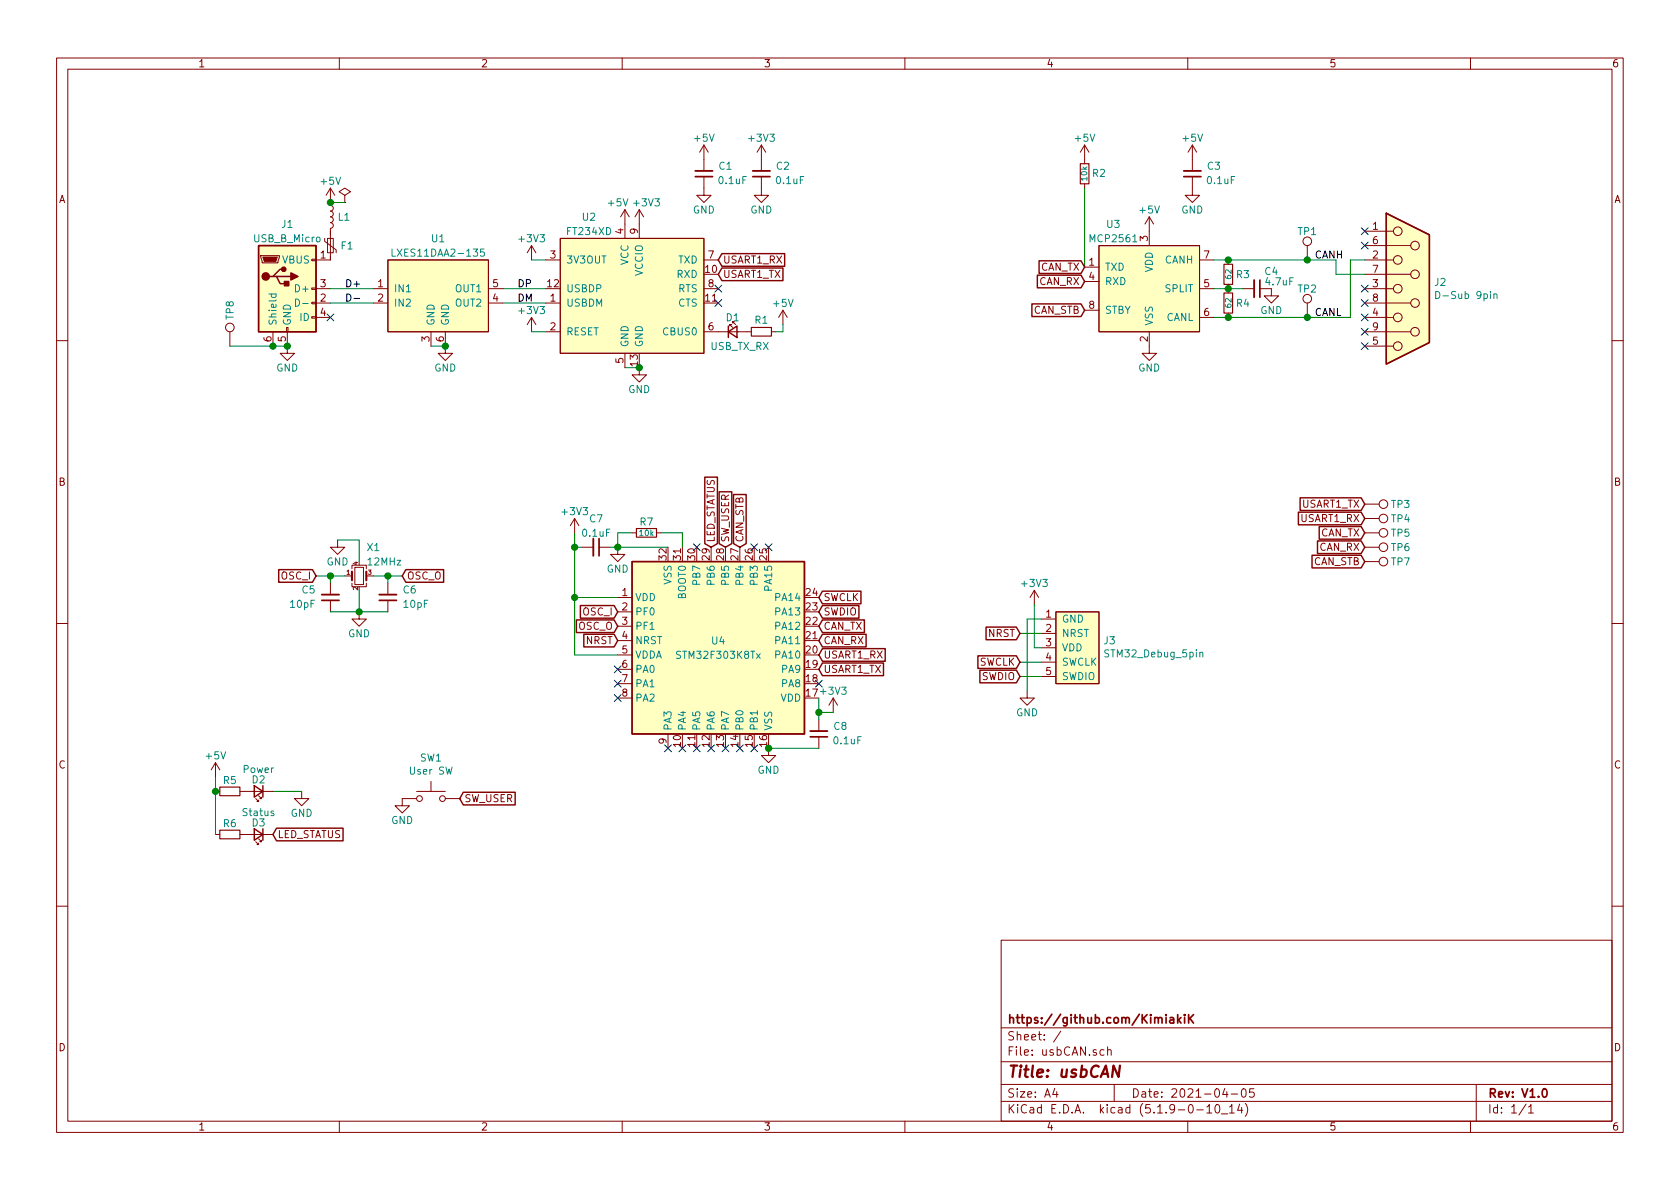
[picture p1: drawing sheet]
EESchema Schematic File Version 4
EELAYER 30 0
EELAYER END
$Descr A4 11693 8268
encoding utf-8
Sheet 1 1
Title "usbCAN"
Date "2021-04-05"
Rev "V1.0"
Comp "https://github.com/KimiakiK"
Comment1 ""
Comment2 ""
Comment3 ""
Comment4 ""
$EndDescr
$Comp
L Device:R_Small R3
U 1 1
P 8550 1900
F 0 "R3" H 8600 1900 50  0000 L CNN
F 1 "62" V 8550 1900 40  0000 C CNN
F 2 "usbCAN:1608Metric" H 8550 1900 50  0001 C CNN
F 3 "~" H 8550 1900 50  0001 C CNN
	1    8550 1900
	1    0    0    -1  
$EndComp
$Comp
L Connector:USB_B_Micro J1
U 1 1
P 2000 2000
F 0 "J1" H 2000 2450 50  0000 C CNN
F 1 "USB_B_Micro" H 2000 2350 50  0000 C CNN
F 2 "usbCAN:ZX62-B-5PA" H 2150 1950 50  0001 C CNN
F 3 "~" H 2150 1950 50  0001 C CNN
	1    2000 2000
	1    0    0    -1  
$EndComp
$Comp
L usbCAN:LXES11DAA2-135 U1
U 1 1
P 3050 2050
F 0 "U1" H 3050 2450 50  0000 C CNN
F 1 "LXES11DAA2-135" H 3050 2350 50  0000 C CNN
F 2 "usbCAN:LXES11D" H 3050 2050 50  0001 C CNN
F 3 "" H 3050 2050 50  0001 C CNN
	1    3050 2050
	1    0    0    -1  
$EndComp
$Comp
L usbCAN:MCP2561 U3
U 1 1
P 8000 2000
F 0 "U3" H 7750 2450 50  0000 C CNN
F 1 "MCP2561" H 7750 2350 50  0000 C CNN
F 2 "usbCAN:DIP-8_W7.62mm_Socket" H 8000 2000 50  0001 C CNN
F 3 "" H 8000 2000 50  0001 C CNN
	1    8000 2000
	1    0    0    -1  
$EndComp
$Comp
L Connector:DB9_Female J2
U 1 1
P 9800 2000
F 0 "J2" H 9980 2046 50  0000 L CNN
F 1 "D-Sub 9pin" H 9980 1955 50  0000 L CNN
F 2 "usbCAN:DSUB-9_Male_Horizontal_P2.77x2.84mm_EdgePinOffset7.70mm_Housed_MountingHolesOffset9.12mm" H 9800 2000 50  0001 C CNN
F 3 " ~" H 9800 2000 50  0001 C CNN
	1    9800 2000
	1    0    0    -1  
$EndComp
$Comp
L Device:L_Small L1
U 1 1
P 2300 1500
F 0 "L1" H 2348 1500 50  0000 L CNN
F 1 "L_Small" H 2348 1455 50  0001 L CNN
F 2 "usbCAN:1608Metric" H 2300 1500 50  0001 C CNN
F 3 "~" H 2300 1500 50  0001 C CNN
	1    2300 1500
	1    0    0    -1  
$EndComp
NoConn ~ 2300 2200
$Comp
L power:GND #PWR01
U 1 1
P 2000 2400
F 0 "#PWR01" H 2000 2150 50  0001 C CNN
F 1 "GND" H 2000 2250 50  0000 C CNN
F 2 "" H 2000 2400 50  0001 C CNN
F 3 "" H 2000 2400 50  0001 C CNN
	1    2000 2400
	1    0    0    -1  
$EndComp
$Comp
L power:+5V #PWR02
U 1 1
P 2300 1400
F 0 "#PWR02" H 2300 1250 50  0001 C CNN
F 1 "+5V" H 2300 1550 50  0000 C CNN
F 2 "" H 2300 1400 50  0001 C CNN
F 3 "" H 2300 1400 50  0001 C CNN
	1    2300 1400
	1    0    0    -1  
$EndComp
Wire Wire Line
	1900 2400 2000 2400
Connection ~ 2000 2400
Wire Wire Line
	2300 2000 2600 2000
Wire Wire Line
	2600 2100 2300 2100
Text Label 2400 2000 0    50   ~ 0
D+
Text Label 2400 2100 0    50   ~ 0
D-
Wire Wire Line
	3000 2400 3100 2400
$Comp
L power:GND #PWR03
U 1 1
P 3100 2400
F 0 "#PWR03" H 3100 2150 50  0001 C CNN
F 1 "GND" H 3100 2250 50  0000 C CNN
F 2 "" H 3100 2400 50  0001 C CNN
F 3 "" H 3100 2400 50  0001 C CNN
	1    3100 2400
	1    0    0    -1  
$EndComp
Connection ~ 3100 2400
Wire Wire Line
	3800 2000 3500 2000
Wire Wire Line
	3500 2100 3800 2100
$Comp
L usbCAN:FT234XD U2
U 1 1
P 4400 2050
F 0 "U2" H 4100 2600 50  0000 C CNN
F 1 "FT234XD" H 4100 2500 50  0000 C CNN
F 2 "usbCAN:DFN-12-1EP_3x3mm_P0.45mm_EP1.66x2.38mm" H 4400 2050 50  0001 C CNN
F 3 "" H 4400 2050 50  0001 C CNN
	1    4400 2050
	1    0    0    -1  
$EndComp
Text Label 3600 2000 0    50   ~ 0
DP
Text Label 3600 2100 0    50   ~ 0
DM
Wire Wire Line
	4350 2550 4450 2550
$Comp
L power:GND #PWR08
U 1 1
P 4450 2550
F 0 "#PWR08" H 4450 2300 50  0001 C CNN
F 1 "GND" H 4450 2400 50  0000 C CNN
F 2 "" H 4450 2550 50  0001 C CNN
F 3 "" H 4450 2550 50  0001 C CNN
	1    4450 2550
	1    0    0    -1  
$EndComp
Connection ~ 4450 2550
$Comp
L power:+5V #PWR06
U 1 1
P 4350 1550
F 0 "#PWR06" H 4350 1400 50  0001 C CNN
F 1 "+5V" H 4300 1700 50  0000 C CNN
F 2 "" H 4350 1550 50  0001 C CNN
F 3 "" H 4350 1550 50  0001 C CNN
	1    4350 1550
	1    0    0    -1  
$EndComp
$Comp
L power:+3V3 #PWR07
U 1 1
P 4450 1550
F 0 "#PWR07" H 4450 1400 50  0001 C CNN
F 1 "+3V3" H 4500 1700 50  0000 C CNN
F 2 "" H 4450 1550 50  0001 C CNN
F 3 "" H 4450 1550 50  0001 C CNN
	1    4450 1550
	1    0    0    -1  
$EndComp
Text GLabel 5000 1900 2    50   Input ~ 0
USART1_TX
Text GLabel 5000 1800 2    50   Input ~ 0
USART1_RX
NoConn ~ 5000 2000
NoConn ~ 5000 2100
$Comp
L Device:LED_Small D1
U 1 1
P 5100 2300
F 0 "D1" H 5100 2400 50  0000 C CNN
F 1 "USB_TX_RX" H 5150 2200 50  0000 C CNN
F 2 "usbCAN:1608Metric" V 5100 2300 50  0001 C CNN
F 3 "~" V 5100 2300 50  0001 C CNN
	1    5100 2300
	1    0    0    -1  
$EndComp
$Comp
L power:+5V #PWR013
U 1 1
P 5450 2250
F 0 "#PWR013" H 5450 2100 50  0001 C CNN
F 1 "+5V" H 5450 2400 50  0000 C CNN
F 2 "" H 5450 2250 50  0001 C CNN
F 3 "" H 5450 2250 50  0001 C CNN
	1    5450 2250
	1    0    0    -1  
$EndComp
Wire Wire Line
	5450 2250 5450 2300
Wire Wire Line
	5450 2300 5400 2300
$Comp
L Device:R_Small R1
U 1 1
P 5300 2300
F 0 "R1" V 5350 2300 50  0000 C TNN
F 1 "R_Small" H 5359 2255 50  0001 L CNN
F 2 "usbCAN:1608Metric" H 5300 2300 50  0001 C CNN
F 3 "~" H 5300 2300 50  0001 C CNN
	1    5300 2300
	0    -1   -1   0   
$EndComp
NoConn ~ 9500 2400
NoConn ~ 9500 2300
NoConn ~ 9500 2200
NoConn ~ 9500 2100
NoConn ~ 9500 2000
NoConn ~ 9500 1700
NoConn ~ 9500 1600
$Comp
L Device:R_Small R4
U 1 1
P 8550 2100
F 0 "R4" H 8600 2100 50  0000 L CNN
F 1 "62" V 8550 2100 40  0000 C CNN
F 2 "usbCAN:1608Metric" H 8550 2100 50  0001 C CNN
F 3 "~" H 8550 2100 50  0001 C CNN
	1    8550 2100
	1    0    0    -1  
$EndComp
$Comp
L Device:C_Small C4
U 1 1
P 8750 2000
F 0 "C4" V 8600 2100 50  0000 C TNN
F 1 "4.7uF" V 8700 2050 50  0000 L CNN
F 2 "usbCAN:1608Metric" H 8750 2000 50  0001 C CNN
F 3 "~" H 8750 2000 50  0001 C CNN
	1    8750 2000
	0    1    1    0   
$EndComp
$Comp
L power:GND #PWR019
U 1 1
P 8850 2000
F 0 "#PWR019" H 8850 1750 50  0001 C CNN
F 1 "GND" H 8850 1850 50  0000 C CNN
F 2 "" H 8850 2000 50  0001 C CNN
F 3 "" H 8850 2000 50  0001 C CNN
	1    8850 2000
	1    0    0    -1  
$EndComp
Wire Wire Line
	8450 1800 8550 1800
Wire Wire Line
	8450 2000 8550 2000
Connection ~ 8550 2000
Wire Wire Line
	8550 2000 8650 2000
Wire Wire Line
	8450 2200 8550 2200
Wire Wire Line
	9400 2200 9400 1800
Wire Wire Line
	9400 1800 9500 1800
Connection ~ 8550 2200
Wire Wire Line
	9300 1800 9300 1900
Wire Wire Line
	9300 1900 9500 1900
Connection ~ 8550 1800
Text Label 9150 2200 0    50   ~ 0
CANL
Text Label 9150 1800 0    50   ~ 0
CANH
$Comp
L Connector:TestPoint TP1
U 1 1
P 9100 1800
F 0 "TP1" H 9100 2000 50  0000 C CNN
F 1 "TestPoint" H 9158 1827 50  0001 L CNN
F 2 "usbCAN:TestPoint_THTPad_2.0x2.0mm_Drill1.0mm" H 9300 1800 50  0001 C CNN
F 3 "~" H 9300 1800 50  0001 C CNN
	1    9100 1800
	1    0    0    -1  
$EndComp
$Comp
L Connector:TestPoint TP2
U 1 1
P 9100 2200
F 0 "TP2" H 9100 2400 50  0000 C CNN
F 1 "TestPoint" H 9158 2227 50  0001 L CNN
F 2 "usbCAN:TestPoint_THTPad_2.0x2.0mm_Drill1.0mm" H 9300 2200 50  0001 C CNN
F 3 "~" H 9300 2200 50  0001 C CNN
	1    9100 2200
	1    0    0    -1  
$EndComp
Connection ~ 9100 1800
Wire Wire Line
	9100 1800 9300 1800
Connection ~ 9100 2200
Wire Wire Line
	9100 2200 9400 2200
Wire Wire Line
	8550 1800 9100 1800
Wire Wire Line
	8550 2200 9100 2200
Text GLabel 7550 1850 0    50   Input ~ 0
CAN_TX
Text GLabel 7550 1950 0    50   Input ~ 0
CAN_RX
Text GLabel 7550 2150 0    50   Input ~ 0
CAN_STB
$Comp
L power:+5V #PWR015
U 1 1
P 8000 1600
F 0 "#PWR015" H 8000 1450 50  0001 C CNN
F 1 "+5V" H 8000 1750 50  0000 C CNN
F 2 "" H 8000 1600 50  0001 C CNN
F 3 "" H 8000 1600 50  0001 C CNN
	1    8000 1600
	1    0    0    -1  
$EndComp
$Comp
L power:GND #PWR016
U 1 1
P 8000 2400
F 0 "#PWR016" H 8000 2150 50  0001 C CNN
F 1 "GND" H 8000 2250 50  0000 C CNN
F 2 "" H 8000 2400 50  0001 C CNN
F 3 "" H 8000 2400 50  0001 C CNN
	1    8000 2400
	1    0    0    -1  
$EndComp
$Comp
L power:+3V3 #PWR05
U 1 1
P 3700 2300
F 0 "#PWR05" H 3700 2150 50  0001 C CNN
F 1 "+3V3" H 3700 2450 50  0000 C CNN
F 2 "" H 3700 2300 50  0001 C CNN
F 3 "" H 3700 2300 50  0001 C CNN
	1    3700 2300
	1    0    0    -1  
$EndComp
$Comp
L power:+3V3 #PWR04
U 1 1
P 3700 1800
F 0 "#PWR04" H 3700 1650 50  0001 C CNN
F 1 "+3V3" H 3700 1950 50  0000 C CNN
F 2 "" H 3700 1800 50  0001 C CNN
F 3 "" H 3700 1800 50  0001 C CNN
	1    3700 1800
	1    0    0    -1  
$EndComp
Wire Wire Line
	3800 1800 3700 1800
Wire Wire Line
	3800 2300 3700 2300
Text GLabel 7100 4400 0    50   Input ~ 0
NRST
Text GLabel 7100 4600 0    50   Input ~ 0
SWCLK
Text GLabel 7100 4700 0    50   Input ~ 0
SWDIO
$Comp
L power:+3V3 #PWR030
U 1 1
P 7200 4200
F 0 "#PWR030" H 7200 4050 50  0001 C CNN
F 1 "+3V3" H 7200 4350 50  0000 C CNN
F 2 "" H 7200 4200 50  0001 C CNN
F 3 "" H 7200 4200 50  0001 C CNN
	1    7200 4200
	1    0    0    -1  
$EndComp
$Comp
L power:GND #PWR029
U 1 1
P 7150 4800
F 0 "#PWR029" H 7150 4550 50  0001 C CNN
F 1 "GND" H 7150 4650 50  0000 C CNN
F 2 "" H 7150 4800 50  0001 C CNN
F 3 "" H 7150 4800 50  0001 C CNN
	1    7150 4800
	1    0    0    -1  
$EndComp
Wire Wire Line
	7250 4300 7150 4300
Wire Wire Line
	7150 4300 7150 4800
Wire Wire Line
	7250 4400 7100 4400
Wire Wire Line
	7250 4500 7200 4500
Wire Wire Line
	7200 4500 7200 4200
Wire Wire Line
	7250 4600 7100 4600
Wire Wire Line
	7100 4700 7250 4700
$Comp
L usbCAN:STM32_Debug_5pin J3
U 1 1
P 7500 4500
F 0 "J3" H 7678 4551 50  0000 L CNN
F 1 "STM32_Debug_5pin" H 7678 4460 50  0000 L CNN
F 2 "usbCAN:STM32_Debug_5pin" H 7500 5150 50  0001 C CNN
F 3 "" H 7450 5000 50  0001 C CNN
	1    7500 4500
	1    0    0    -1  
$EndComp
$Comp
L Device:Crystal_GND24_Small X1
U 1 1
P 2500 4000
F 0 "X1" H 2550 4200 50  0000 L CNN
F 1 "12MHz" H 2550 4100 50  0000 L CNN
F 2 "usbCAN:Crystal_SMD_3225-4Pin_3.2x2.5mm_HandSoldering" H 2500 4000 50  0001 C CNN
F 3 "~" H 2500 4000 50  0001 C CNN
	1    2500 4000
	1    0    0    -1  
$EndComp
$Comp
L power:GND #PWR022
U 1 1
P 2350 3750
F 0 "#PWR022" H 2350 3500 50  0001 C CNN
F 1 "GND" H 2350 3600 50  0000 C CNN
F 2 "" H 2350 3750 50  0001 C CNN
F 3 "" H 2350 3750 50  0001 C CNN
	1    2350 3750
	1    0    0    -1  
$EndComp
$Comp
L power:GND #PWR023
U 1 1
P 2500 4250
F 0 "#PWR023" H 2500 4000 50  0001 C CNN
F 1 "GND" H 2500 4100 50  0000 C CNN
F 2 "" H 2500 4250 50  0001 C CNN
F 3 "" H 2500 4250 50  0001 C CNN
	1    2500 4250
	1    0    0    -1  
$EndComp
$Comp
L Device:C_Small C5
U 1 1
P 2300 4150
F 0 "C5" H 2400 4100 50  0000 L CNN
F 1 "10pF" H 2400 4200 50  0000 L CNN
F 2 "usbCAN:1005Metric" H 2300 4150 50  0001 C CNN
F 3 "~" H 2300 4150 50  0001 C CNN
	1    2300 4150
	-1   0    0    1   
$EndComp
$Comp
L Device:C_Small C6
U 1 1
P 2700 4150
F 0 "C6" H 2600 4100 50  0000 R CNN
F 1 "10pF" H 2600 4200 50  0000 R CNN
F 2 "usbCAN:1005Metric" H 2700 4150 50  0001 C CNN
F 3 "~" H 2700 4150 50  0001 C CNN
	1    2700 4150
	-1   0    0    1   
$EndComp
Text GLabel 2200 4000 0    50   Input ~ 0
OSC_I
Text GLabel 2800 4000 2    50   Input ~ 0
OSC_O
Wire Wire Line
	2350 3750 2500 3750
Wire Wire Line
	2500 3750 2500 3900
Wire Wire Line
	2200 4000 2300 4000
Wire Wire Line
	2600 4000 2700 4000
Wire Wire Line
	2700 4050 2700 4000
Connection ~ 2700 4000
Wire Wire Line
	2700 4000 2800 4000
Wire Wire Line
	2300 4050 2300 4000
Connection ~ 2300 4000
Wire Wire Line
	2300 4000 2400 4000
Wire Wire Line
	2300 4250 2500 4250
Connection ~ 2500 4250
Wire Wire Line
	2500 4250 2700 4250
Wire Wire Line
	2500 4100 2500 4250
Text GLabel 4300 4250 0    50   Input ~ 0
OSC_I
Text GLabel 4300 4350 0    50   Input ~ 0
OSC_O
$Comp
L power:+3V3 #PWR025
U 1 1
P 4000 3700
F 0 "#PWR025" H 4000 3550 50  0001 C CNN
F 1 "+3V3" H 4000 3850 50  0000 C CNN
F 2 "" H 4000 3700 50  0001 C CNN
F 3 "" H 4000 3700 50  0001 C CNN
	1    4000 3700
	1    0    0    -1  
$EndComp
$Comp
L power:GND #PWR026
U 1 1
P 4300 3800
F 0 "#PWR026" H 4300 3550 50  0001 C CNN
F 1 "GND" H 4300 3650 50  0000 C CNN
F 2 "" H 4300 3800 50  0001 C CNN
F 3 "" H 4300 3800 50  0001 C CNN
	1    4300 3800
	1    0    0    -1  
$EndComp
$Comp
L Device:R_Small R7
U 1 1
P 4500 3700
F 0 "R7" V 4450 3700 50  0000 C BNN
F 1 "10k" V 4500 3700 40  0000 C CNN
F 2 "usbCAN:1608Metric" H 4500 3700 50  0001 C CNN
F 3 "~" H 4500 3700 50  0001 C CNN
	1    4500 3700
	0    1    1    0   
$EndComp
Wire Wire Line
	4650 3800 4300 3800
Connection ~ 4300 3800
Wire Wire Line
	4300 3800 4250 3800
$Comp
L usbCAN:STM32F303K8Tx U4
U 1 1
P 5000 4500
F 0 "U4" H 5000 4550 50  0000 C CNN
F 1 "STM32F303K8Tx" H 5000 4450 50  0000 C CNN
F 2 "usbCAN:LQFP-32_7x7mm_P0.8mm_FusionPCB" H 5000 3600 50  0001 C CNN
F 3 "http://www.st.com/st-web-ui/static/active/en/resource/technical/document/datasheet/DM00092070.pdf" H 5000 4500 50  0001 C CNN
	1    5000 4500
	1    0    0    -1  
$EndComp
Wire Wire Line
	4750 3800 4750 3700
Wire Wire Line
	4750 3700 4600 3700
Wire Wire Line
	4400 3700 4300 3700
Wire Wire Line
	4300 3700 4300 3800
Wire Wire Line
	4050 3800 4000 3800
Wire Wire Line
	4000 3800 4000 3700
Wire Wire Line
	4000 3800 4000 4150
Wire Wire Line
	4000 4550 4300 4550
Connection ~ 4000 3800
Wire Wire Line
	4300 4150 4000 4150
Connection ~ 4000 4150
Wire Wire Line
	4000 4150 4000 4550
Text GLabel 4300 4450 0    50   Input ~ 0
NRST
$Comp
L Device:C_Small C7
U 1 1
P 4150 3800
F 0 "C7" V 3950 3800 50  0000 C CNN
F 1 "0.1uF" V 4050 3800 50  0000 C CNN
F 2 "usbCAN:1608Metric" H 4150 3800 50  0001 C CNN
F 3 "~" H 4150 3800 50  0001 C CNN
	1    4150 3800
	0    1    1    0   
$EndComp
$Comp
L Device:C_Small C8
U 1 1
P 5700 5100
F 0 "C8" H 5550 5050 50  0000 C CNN
F 1 "0.1uF" H 5500 5150 50  0000 C CNN
F 2 "usbCAN:1608Metric" H 5700 5100 50  0001 C CNN
F 3 "~" H 5700 5100 50  0001 C CNN
	1    5700 5100
	-1   0    0    1   
$EndComp
$Comp
L power:GND #PWR027
U 1 1
P 5350 5200
F 0 "#PWR027" H 5350 4950 50  0001 C CNN
F 1 "GND" H 5350 5050 50  0000 C CNN
F 2 "" H 5350 5200 50  0001 C CNN
F 3 "" H 5350 5200 50  0001 C CNN
	1    5350 5200
	1    0    0    -1  
$EndComp
$Comp
L power:+3V3 #PWR028
U 1 1
P 5800 4950
F 0 "#PWR028" H 5800 4800 50  0001 C CNN
F 1 "+3V3" H 5800 5100 50  0000 C CNN
F 2 "" H 5800 4950 50  0001 C CNN
F 3 "" H 5800 4950 50  0001 C CNN
	1    5800 4950
	1    0    0    -1  
$EndComp
Wire Wire Line
	5700 4850 5700 4950
Wire Wire Line
	5700 4950 5800 4950
Wire Wire Line
	5700 5200 5350 5200
Connection ~ 5350 5200
Wire Wire Line
	5700 4950 5700 5000
Connection ~ 5700 4950
Text GLabel 5700 4150 2    50   Input ~ 0
SWCLK
Text GLabel 5700 4250 2    50   Input ~ 0
SWDIO
Text GLabel 5700 4350 2    50   Input ~ 0
CAN_TX
Text GLabel 5700 4450 2    50   Input ~ 0
CAN_RX
Text GLabel 5700 4550 2    50   Input ~ 0
USART1_RX
Text GLabel 5700 4650 2    50   Input ~ 0
USART1_TX
$Comp
L Connector:TestPoint TP3
U 1 1
P 9500 3500
F 0 "TP3" V 9500 3750 50  0000 C CNN
F 1 "TestPoint" H 9558 3527 50  0001 L CNN
F 2 "usbCAN:TestPoint_THTPad_2.0x2.0mm_Drill1.0mm" H 9700 3500 50  0001 C CNN
F 3 "~" H 9700 3500 50  0001 C CNN
	1    9500 3500
	0    1    1    0   
$EndComp
$Comp
L Connector:TestPoint TP4
U 1 1
P 9500 3600
F 0 "TP4" V 9500 3850 50  0000 C CNN
F 1 "TestPoint" H 9558 3627 50  0001 L CNN
F 2 "usbCAN:TestPoint_THTPad_2.0x2.0mm_Drill1.0mm" H 9700 3600 50  0001 C CNN
F 3 "~" H 9700 3600 50  0001 C CNN
	1    9500 3600
	0    1    1    0   
$EndComp
$Comp
L Connector:TestPoint TP5
U 1 1
P 9500 3700
F 0 "TP5" V 9500 3950 50  0000 C CNN
F 1 "TestPoint" H 9558 3727 50  0001 L CNN
F 2 "usbCAN:TestPoint_THTPad_2.0x2.0mm_Drill1.0mm" H 9700 3700 50  0001 C CNN
F 3 "~" H 9700 3700 50  0001 C CNN
	1    9500 3700
	0    1    1    0   
$EndComp
$Comp
L Connector:TestPoint TP6
U 1 1
P 9500 3800
F 0 "TP6" V 9500 4050 50  0000 C CNN
F 1 "TestPoint" H 9558 3827 50  0001 L CNN
F 2 "usbCAN:TestPoint_THTPad_2.0x2.0mm_Drill1.0mm" H 9700 3800 50  0001 C CNN
F 3 "~" H 9700 3800 50  0001 C CNN
	1    9500 3800
	0    1    1    0   
$EndComp
Text GLabel 9500 3500 0    50   Input ~ 0
USART1_TX
Text GLabel 9500 3600 0    50   Input ~ 0
USART1_RX
Text GLabel 9500 3700 0    50   Input ~ 0
CAN_TX
Text GLabel 9500 3800 0    50   Input ~ 0
CAN_RX
$Comp
L Connector:TestPoint TP7
U 1 1
P 9500 3900
F 0 "TP7" V 9500 4150 50  0000 C CNN
F 1 "TestPoint" H 9558 3927 50  0001 L CNN
F 2 "usbCAN:TestPoint_THTPad_2.0x2.0mm_Drill1.0mm" H 9700 3900 50  0001 C CNN
F 3 "~" H 9700 3900 50  0001 C CNN
	1    9500 3900
	0    1    1    0   
$EndComp
Text GLabel 9500 3900 0    50   Input ~ 0
CAN_STB
$Comp
L Device:LED_Small D2
U 1 1
P 1800 5500
F 0 "D2" H 1800 5450 50  0000 C TNN
F 1 "Power" H 1800 5350 50  0000 C CNN
F 2 "usbCAN:1608Metric" V 1800 5500 50  0001 C CNN
F 3 "~" V 1800 5500 50  0001 C CNN
	1    1800 5500
	-1   0    0    1   
$EndComp
$Comp
L Device:R_Small R5
U 1 1
P 1600 5500
F 0 "R5" V 1550 5500 50  0000 C BNN
F 1 "R_Small" H 1659 5455 50  0001 L CNN
F 2 "usbCAN:1608Metric" H 1600 5500 50  0001 C CNN
F 3 "~" H 1600 5500 50  0001 C CNN
	1    1600 5500
	0    1    1    0   
$EndComp
$Comp
L power:+5V #PWR020
U 1 1
P 1500 5400
F 0 "#PWR020" H 1500 5250 50  0001 C CNN
F 1 "+5V" H 1500 5550 50  0000 C CNN
F 2 "" H 1500 5400 50  0001 C CNN
F 3 "" H 1500 5400 50  0001 C CNN
	1    1500 5400
	1    0    0    -1  
$EndComp
$Comp
L power:GND #PWR021
U 1 1
P 2100 5500
F 0 "#PWR021" H 2100 5250 50  0001 C CNN
F 1 "GND" H 2100 5350 50  0000 C CNN
F 2 "" H 2100 5500 50  0001 C CNN
F 3 "" H 2100 5500 50  0001 C CNN
	1    2100 5500
	1    0    0    -1  
$EndComp
Text GLabel 1900 5800 2    50   Input ~ 0
LED_STATUS
Text GLabel 3200 5550 2    50   Input ~ 0
SW_USER
$Comp
L Switch:SW_Push SW1
U 1 1
P 3000 5550
F 0 "SW1" H 3000 5835 50  0000 C CNN
F 1 "User SW" H 3000 5744 50  0000 C CNN
F 2 "usbCAN:SW_TVAF06" H 3000 5750 50  0001 C CNN
F 3 "~" H 3000 5750 50  0001 C CNN
	1    3000 5550
	1    0    0    -1  
$EndComp
$Comp
L power:GND #PWR024
U 1 1
P 2800 5550
F 0 "#PWR024" H 2800 5300 50  0001 C CNN
F 1 "GND" H 2800 5400 50  0000 C CNN
F 2 "" H 2800 5550 50  0001 C CNN
F 3 "" H 2800 5550 50  0001 C CNN
	1    2800 5550
	1    0    0    -1  
$EndComp
Text GLabel 5150 3800 1    50   Input ~ 0
CAN_STB
Text GLabel 4950 3800 1    50   Input ~ 0
LED_STATUS
Text GLabel 5050 3800 1    50   Input ~ 0
SW_USER
NoConn ~ 4850 3800
NoConn ~ 4300 4650
NoConn ~ 4300 4750
NoConn ~ 4300 4850
NoConn ~ 4650 5200
NoConn ~ 4750 5200
NoConn ~ 4850 5200
NoConn ~ 4950 5200
NoConn ~ 5050 5200
NoConn ~ 5150 5200
NoConn ~ 5250 5200
NoConn ~ 5700 4750
NoConn ~ 5350 3800
NoConn ~ 5250 3800
$Comp
L Device:R_Small R6
U 1 1
P 1600 5800
F 0 "R6" V 1550 5800 50  0000 C BNN
F 1 "R_Small" H 1659 5755 50  0001 L CNN
F 2 "usbCAN:1608Metric" H 1600 5800 50  0001 C CNN
F 3 "~" H 1600 5800 50  0001 C CNN
	1    1600 5800
	0    1    1    0   
$EndComp
$Comp
L Device:LED_Small D3
U 1 1
P 1800 5800
F 0 "D3" H 1800 5750 50  0000 C TNN
F 1 "Status" H 1800 5650 50  0000 C CNN
F 2 "usbCAN:1608Metric" V 1800 5800 50  0001 C CNN
F 3 "~" V 1800 5800 50  0001 C CNN
	1    1800 5800
	-1   0    0    1   
$EndComp
Wire Wire Line
	1900 5500 2100 5500
Wire Wire Line
	1500 5400 1500 5500
Connection ~ 1500 5500
Wire Wire Line
	1500 5500 1500 5800
Connection ~ 2300 1400
Wire Wire Line
	2300 1400 2400 1400
$Comp
L power:PWR_FLAG #FLG01
U 1 1
P 2400 1400
F 0 "#FLG01" H 2400 1475 50  0001 C CNN
F 1 "PWR_FLAG" H 2400 1573 50  0001 C CNN
F 2 "" H 2400 1400 50  0001 C CNN
F 3 "~" H 2400 1400 50  0001 C CNN
	1    2400 1400
	1    0    0    -1  
$EndComp
$Comp
L Device:C_Small C1
U 1 1
P 4900 1200
F 0 "C1" H 4750 1150 50  0000 C CNN
F 1 "0.1uF" H 4700 1250 50  0000 C CNN
F 2 "usbCAN:1608Metric" H 4900 1200 50  0001 C CNN
F 3 "~" H 4900 1200 50  0001 C CNN
	1    4900 1200
	-1   0    0    1   
$EndComp
$Comp
L power:+5V #PWR09
U 1 1
P 4900 1100
F 0 "#PWR09" H 4900 950 50  0001 C CNN
F 1 "+5V" H 4900 1250 50  0000 C CNN
F 2 "" H 4900 1100 50  0001 C CNN
F 3 "" H 4900 1100 50  0001 C CNN
	1    4900 1100
	1    0    0    -1  
$EndComp
$Comp
L power:GND #PWR010
U 1 1
P 4900 1300
F 0 "#PWR010" H 4900 1050 50  0001 C CNN
F 1 "GND" H 4900 1150 50  0000 C CNN
F 2 "" H 4900 1300 50  0001 C CNN
F 3 "" H 4900 1300 50  0001 C CNN
	1    4900 1300
	1    0    0    -1  
$EndComp
$Comp
L Device:C_Small C2
U 1 1
P 5300 1200
F 0 "C2" H 5150 1150 50  0000 C CNN
F 1 "0.1uF" H 5100 1250 50  0000 C CNN
F 2 "usbCAN:1608Metric" H 5300 1200 50  0001 C CNN
F 3 "~" H 5300 1200 50  0001 C CNN
	1    5300 1200
	-1   0    0    1   
$EndComp
$Comp
L power:GND #PWR012
U 1 1
P 5300 1300
F 0 "#PWR012" H 5300 1050 50  0001 C CNN
F 1 "GND" H 5300 1150 50  0000 C CNN
F 2 "" H 5300 1300 50  0001 C CNN
F 3 "" H 5300 1300 50  0001 C CNN
	1    5300 1300
	1    0    0    -1  
$EndComp
$Comp
L power:+3V3 #PWR011
U 1 1
P 5300 1100
F 0 "#PWR011" H 5300 950 50  0001 C CNN
F 1 "+3V3" H 5300 1250 50  0000 C CNN
F 2 "" H 5300 1100 50  0001 C CNN
F 3 "" H 5300 1100 50  0001 C CNN
	1    5300 1100
	1    0    0    -1  
$EndComp
$Comp
L Device:C_Small C3
U 1 1
P 8300 1200
F 0 "C3" H 8150 1150 50  0000 C CNN
F 1 "0.1uF" H 8100 1250 50  0000 C CNN
F 2 "usbCAN:1608Metric" H 8300 1200 50  0001 C CNN
F 3 "~" H 8300 1200 50  0001 C CNN
	1    8300 1200
	-1   0    0    1   
$EndComp
$Comp
L power:GND #PWR018
U 1 1
P 8300 1300
F 0 "#PWR018" H 8300 1050 50  0001 C CNN
F 1 "GND" H 8300 1150 50  0000 C CNN
F 2 "" H 8300 1300 50  0001 C CNN
F 3 "" H 8300 1300 50  0001 C CNN
	1    8300 1300
	1    0    0    -1  
$EndComp
$Comp
L power:+5V #PWR017
U 1 1
P 8300 1100
F 0 "#PWR017" H 8300 950 50  0001 C CNN
F 1 "+5V" H 8300 1250 50  0000 C CNN
F 2 "" H 8300 1100 50  0001 C CNN
F 3 "" H 8300 1100 50  0001 C CNN
	1    8300 1100
	1    0    0    -1  
$EndComp
$Comp
L Device:R_Small R2
U 1 1
P 7550 1200
F 0 "R2" H 7450 1200 50  0000 C CNN
F 1 "10k" V 7550 1200 40  0000 C CNN
F 2 "usbCAN:1608Metric" H 7550 1200 50  0001 C CNN
F 3 "~" H 7550 1200 50  0001 C CNN
	1    7550 1200
	-1   0    0    1   
$EndComp
$Comp
L power:+5V #PWR014
U 1 1
P 7550 1100
F 0 "#PWR014" H 7550 950 50  0001 C CNN
F 1 "+5V" H 7550 1250 50  0000 C CNN
F 2 "" H 7550 1100 50  0001 C CNN
F 3 "" H 7550 1100 50  0001 C CNN
	1    7550 1100
	1    0    0    -1  
$EndComp
Wire Wire Line
	7550 1300 7550 1850
$Comp
L Device:Polyfuse_Small F1
U 1 1
P 2300 1700
F 0 "F1" H 2368 1700 50  0000 L CNN
F 1 "Polyfuse_Small" H 2368 1655 50  0001 L CNN
F 2 "usbCAN:1608Metric" H 2350 1500 50  0001 L CNN
F 3 "~" H 2300 1700 50  0001 C CNN
	1    2300 1700
	1    0    0    -1  
$EndComp
$Comp
L Connector:TestPoint TP8
U 1 1
P 1600 2400
F 0 "TP8" V 1600 2650 50  0000 C CNN
F 1 "TestPoint" H 1658 2427 50  0001 L CNN
F 2 "usbCAN:TestPoint_THTPad_2.0x2.0mm_Drill1.0mm" H 1800 2400 50  0001 C CNN
F 3 "~" H 1800 2400 50  0001 C CNN
	1    1600 2400
	1    0    0    -1  
$EndComp
Wire Wire Line
	1900 2400 1600 2400
Connection ~ 1900 2400
$EndSCHEMATC
